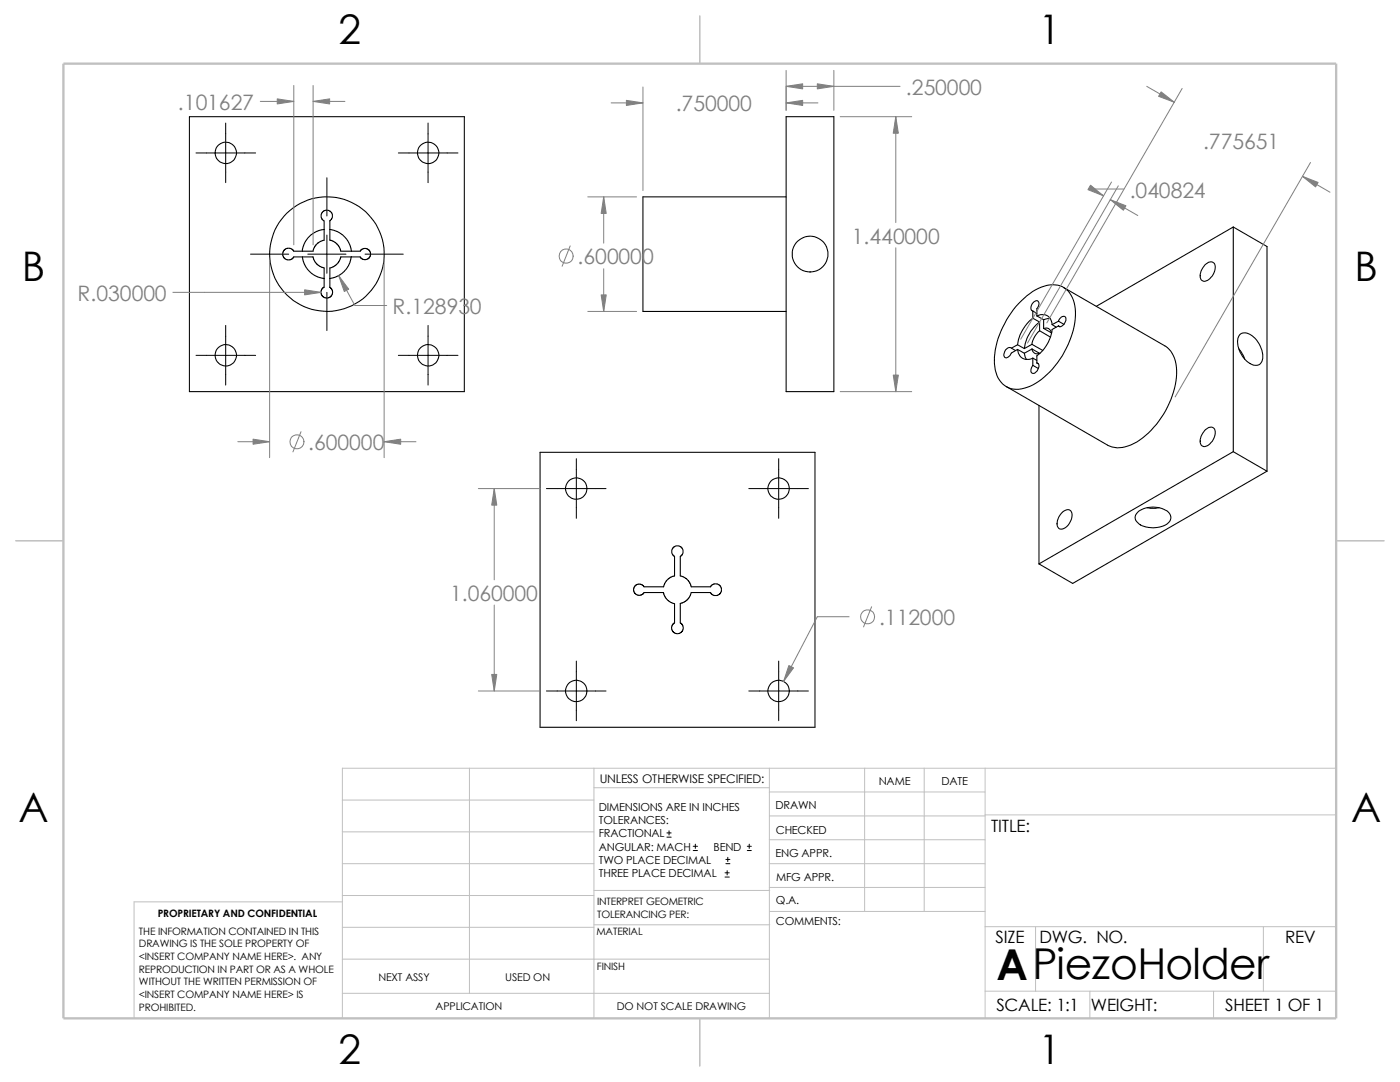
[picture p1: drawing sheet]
<svg xmlns="http://www.w3.org/2000/svg" width="279mm" height="216mm" viewBox="0 0 279 216" stroke-linecap="round" stroke-linejoin="round" font-family="sans-serif">
<g fill="none" stroke="#c0c0c0" stroke-width=".2">
<path d="M68.3 159.6h50.2M93.7 153.3v44.9M118.5 157.2h35M118.5 153.3v49.9M153.5 158h43.1M153.5 153.3v49.9M172.6 153.3v28.6M184.4 153.3v28.6M196.6 153.3v49.9M266.7 153.3h-198.4v49.9M68.3 180h-41.5v23.2M68.3 172.3h50.2"/>
<path d="M68.3 178.7h50.2M68.3 166h50.2M118.5 177.7h35.1M153.5 167.6h43.1M153.5 162.8h43.1M153.5 177.1h43.1M153.5 172.3h43.1M196.6 162.6h70.1M68.3 191.4h85.2M68.3 198.2h85.2M68.3 185h50.2M118.5 184.5h35.1"/>
<path d="M153.6 181.9h43M196.6 184.9h70.1M196.6 197.8h70.1M206.7 184.9v12.9M217.5 197.8v5.4M242.2 197.8v5.4M252.1 184.9v12.9"/>
</g>
<path d="M139.7 3.2v9.5M3.1 107.9h9.6M266.7 107.9h9.5M139.7 203.2v9.5" fill="none" stroke="#c0c0c0" stroke-width=".21"/>
<path d="M12.7 12.7h254v190.5h-254z" fill="none" stroke="#c0c0c0" stroke-width=".47"/>
<g fill="none" stroke="#000" stroke-width=".21">
<path d="M37.8 23.3h54.9v54.8h-54.9zM156.9 39.3h-28.6v22.8h28.6M156.9 23.3h9.5v54.8h-9.5zM56.7 49.9l.6-.4h.6l.5 .3 .2 .3h3.9l.1-.5 .4-.7 .5-.5 1.2-.5-.1-3.8-.4-.4-.1-.9 .5-.7 .9-.1 .4 .1 .4 .7v.7l-.5 .5v3.9l.8 .3 .8 .6 .6 1.3h3.9l.4-.4 .7-.1 .5 .2 .3 .3 .2 .8-.3 .5-.7 .4-.7-.1-.4-.4h-3.9l-.2 .7-.6 .7-.7 .6-.7 .2v3.8l.5 .4 .1 .8-.5 .8-.8 .2-.6-.2-.3-.4-.1-.4 .2-.9 .4-.3v-3.8l-.9-.3-.7-.6-.5-.9-.1-.4h-3.9l-.6 .5h-.8l-.5-.3-.3-.5v-.6zM60.4 51.3l.3 1.4 1 1.4 1.6 1.1 1.4 .4M64.7 45.8l-1.5 .3-1.1 .7-1.2 1.5-.4 1-.2 .8M65.8 45.8l2 .6 1.2 1.1 .8 1.3 .3 1.3M70.1 51.2l-.4 1.5-1 1.4-1 .8-.9 .5-1 .2M212.3 57.4l20.2 11.6a5.9 5.9 0 0 1 2.3 5.6 17.5 17.5 0 0 1-9.1 14.2 5 5 0 0 1-4.7 0l-20.2-11.7M240.5 52.9a1.23 1.23 0 0 1 1.9-.2 2.84 2.84 0 0 1-2.2 3.4 1.33 1.33 0 0 1-.5-2zM246.1 45.3l6.8 3.9v44.8M246.1 45.3v44.8"/>
<path d="M246.1 45.3l-27.3 15.8M201.8 69.5l.8 .4M201.8 69.5a1.18 1.18 0 0 0-1.2 .5 1.18 1.18 0 0 0 .1 1.4l.5-.2 .6-.8 1.3-.7M203.1 69.7a2 2 0 0 0 3 1.8M203.1 68.8l-1.3 .7M203.1 69.7l1.3 .8M203.1 68.8l1.3 .8M203.3 60.6a10.2 10.2 0 0 1 6.8-3.8 4.5 4.5 0 0 1 4.4 4.2 16.3 16.3 0 0 1-3.9 12 11.6 11.6 0 0 1-7.3 4.7 4.5 4.5 0 0 1-4.8-4.5 15.9 15.9 0 0 1 3.3-10.7zM204.4 70.5l.5 1.2M206 69.6a1.06 1.06 0 0 0 1.5 .9M206 69.6l1.5 .9M206 69.6l-1.6 .9"/>
<path d="M206 68.7l2.1 1.2M206 68.7l-1.6 .9M206.1 63.5a8.1 8.1 0 0 0-3 5.3M206.1 62.1v1.4M206.1 71.5v1.4M206.1 72.9l1.1 .6M206.1 71.5l.8 .4M206.1 63.5l1.4 .8M206.1 62.1l.8 .4M206.1 62.1a.89 .89 0 0 1-.1-1.5 .71 .71 0 0 1 .6-.6 .71 .71 0 0 1 .7 .5l-.1 .6-.3 .5v1.4M206.9 63a1.98 1.98 0 0 1 3.1 1.8M206.9 72.4l.2 .1a1.41 1.41 0 0 1-.8 2 .65 .65 0 0 1-.6-.4 .65 .65 0 0 1 .2-.7l.2-.5"/>
<path d="M206.9 72.4l.3 .2M206.9 63l1.4 .8M207.5 64.3v1.7M207.5 70.5v.1M207.5 66l2.1 1.3M207.5 64.3a8.1 8.1 0 0 0-3.1 5.3M207.5 66a4.4 4.4 0 0 0-1.5 2.7M208.3 63.8v1.7M208.3 65.5l1.5 .9M208.3 65.5a1.1 1.1 0 0 1 1.5 .9M209.5 63.5l-1.2 .3M209.8 66.4v.1"/>
<path d="M209.8 66.4h.1M210 64.8l.8 .5M211.2 65l-1.2 .7a7.7 7.7 0 0 1-3.1 5.3v1.4M211.2 64.1l-1.2 .7M211.2 65l.3 .2M211.2 64.1l1.1 .6M211.2 64.1a.95 .95 0 0 1 1.4-.8 1.57 1.57 0 0 1-1.1 1.9l-.3-.2M247.2 69.6l1 1.4 .2 .7M247.5 66.7a2.27 2.27 0 0 1 3 .8 4.8 4.8 0 0 1 1.3 4.6 1.64 1.64 0 0 1-2.6 .2 5 5 0 0 1-2-5.1zM107.8 90.3h54.8v54.8h-54.8zM207.3 80.9v31.6M240.5 85.9a1.23 1.23 0 0 1 1.9-.3 2.84 2.84 0 0 1-2.2 3.5 1.33 1.33 0 0 1-.5-2z"/>
<path d="M246.1 90.1l6.8 3.9M246.1 90.1l-38.8 22.4M252.9 94l-38.8 22.4-6.8-3.9M128.5 117.1l-.4-.4-.3-.2-.9 .3-.5 .7 .3 .9 .5 .3 .6 .1 .5-.2 .2-.4h3.9l.2 .8 .6 .7 .7 .5 .7 .2M135.8 114.9v-3.9l.4-.3 .1-.9-.5-.7-.9-.2-.4 .2-.4 .7v.6l.5 .6v3.9l-.5 .2-.7 .3-.5 .6-.5 1.1h-3.8M135.8 114.9l1.1 .5 .5 .5 .6 1.2h3.8l.2-.3 .4-.3h.7l.7 .5 .2 .9-.3 .6-.6 .3-.9-.1-.4-.5h-3.9l-.1 .5-.5 .8-.7 .6-.8 .3v3.9l.3 .3 .3 .8-.2 .5-.3 .3-.6 .2-.8-.2-.5-.8 .2-.7 .4-.4v-3.9M211.9 102.4a1.18 1.18 0 0 1 1.9-.2 2.82 2.82 0 0 1-2.1 3.4 1.2 1.2 0 0 1-.7-1.7l.3-.7zM227.3 102a5.2 5.2 0 0 1 5.9 .2 1.51 1.51 0 0 1-.6 2.5 5.3 5.3 0 0 1-5.6-.4 1.36 1.36 0 0 1 .3-2.3zM228.9 101.3l.8 .1 1.6-.1"/>
<circle cx="45" cy="30.5" r="2.12"/>
<circle cx="85.4" cy="30.5" r="2.12"/>
<circle cx="65.2" cy="50.7" r="11.4"/>
<circle cx="161.7" cy="50.7" r="3.6"/>
<circle cx="45" cy="70.9" r="2.12"/>
<circle cx="85.4" cy="70.9" r="2.12"/>
<circle cx="115" cy="97.5" r="2.12"/>
<circle cx="155.4" cy="97.5" r="2.12"/>
<circle cx="115" cy="137.9" r="2.12"/>
<circle cx="155.4" cy="137.9" r="2.12"/>
</g>
<g fill="none" stroke="#000" stroke-width=".2">
<path d="M39.1 30.5h11.9M45 24.6v11.8M65.2 35.5v7.6M79.5 30.5h11.9M85.4 24.6v11.8M50 50.7h7.6M61.4 50.7h7.6M65.2 46.9v7.6M65.2 58.3v7.7M72.9 50.7h7.6M39.1 70.9h11.9M45 64.9v11.9"/>
<path d="M79.5 70.9h11.9M85.4 64.9v11.9M109.1 97.5h11.8M115 91.5v11.9M149.4 97.5h11.9M155.4 91.5v11.9M109.1 137.9h11.8M115 131.9v11.9M149.4 137.9h11.9M155.4 131.9v11.9M133.1 167h.8M133.1 166.2h.8"/>
<path d="M133.5 165.8v.8M138.3 169.7h.9M138.3 168.9h.9M138.8 168.4v.9M144.7 175h.8M144.7 174.2h.8M144.9 172.3h.8M144.9 171.5h.8M145.1 173.7v.9M145.2 171.1v.8M149.1 169.7h.8M149.1 168.9h.8"/>
<path d="M149.5 168.4v.9"/>
</g>
<g fill="none" stroke="#808080" stroke-width=".2">
<path d="M58.6 17.1v31.8M62.5 17.1v31.8M128.3 17.4v20.6M156.9 14.1v7.9M156.9 17.2h22.7M166.4 14.1v7.9M228.9 17.2l5.5 3.2M235.9 17.7l-27 46.7M51.9 20.2h6.7M62.5 20.2h6.3M117.3 39.3h9.7M120.5 39.3v9.2"/>
<path d="M122 20.5h6.3M156.9 20.5h6.3M167.7 23.3h14.2M178.8 23.3v21.1M221.6 39.8l5.5 3.2M221.8 36.3l-18.1 31.4M223.2 37.1l-18.1 31.4M224.3 37.7h-6.4l2.3 1.4M259.9 35.2l5.5 3.2M261.5 32.4l-27 46.8M34.5 58.3h29.6M53.8 52v39.3"/>
<path d="M67.6 55l3.2 6h6.4M76.7 52v39.3M113.8 49.1l-1.6 4M120.5 53.6v8.5M178.8 49.4v28.7M117.3 62.1h9.7M167.7 78.1h14.2M47.5 88.1h6.3M60.1 86.1l-1.6 4.1M76.7 88.1h6.3M95.5 97.5h12.3M98.6 97.5v18.2"/>
<path d="M95.5 137.9h12.3M98.6 120.7v17.2M169.5 123.1h-6.4l-6.7 12.9M173.9 121.1l-1.6 4"/>
<circle cx="113" cy="51.1" r="1.41"/>
<circle cx="59.3" cy="88.2" r="1.4"/>
<circle cx="173.1" cy="123.1" r="1.4"/>
</g>
<g fill="#808080" stroke="#808080" stroke-width=".2">
<path d="M98.6 97.5l.5 3.3h-1z"/>
<path d="M98.1 134.6h1l-.5 3.3z"/>
<path d="M157.4 132.8l1 .5-2 2.7z"/>
<path d="M50.5 87.6l3.3 .5-3.3 .5z"/>
<path d="M76.7 88.1l3.3-.5v1z"/>
<path d="M67.6 55l2 2.7-.9 .5z"/>
<path d="M60.8 57.8l3.3 .5-3.3 .5z"/>
<path d="M55.3 19.7l3.3 .5-3.3 .5z"/>
<path d="M62.5 20.2l3.3-.5v1z"/>
<path d="M178.8 23.3l.5 3.3h-1z"/>
<path d="M178.3 74.8h1l-.5 3.3z"/>
<path d="M156.9 20.5l3.3-.5v1z"/>
<path d="M125 20l3.3 .5-3.3 .5z"/>
<path d="M163.1 16.7l3.3 .5-3.3 .5z"/>
<path d="M156.9 17.2l3.3-.5v1z"/>
<path d="M120.5 39.3l.5 3.3h-1z"/>
<path d="M120 58.8h1l-.5 3.3z"/>
<path d="M221.6 39.8l3.1 1.3-.5 .9z"/>
<path d="M217.6 37l2.6 2.1-3.1-1.3z"/>
<path d="M259.9 35.2l3.2 1.2-.5 .9z"/>
<path d="M231.7 18.3l2.7 2.1-3.2-1.2z"/>
</g>
<text font-size="8.5" x="198.8" y="195.5">APiezoHolder</text>
<g font-size="8.1">
<text x="67.6" y="8.8">2</text>
<text x="207.3" y="8.8">1</text>
<text x="4.4" y="56.1">B</text>
<text x="270.3" y="56.1">B</text>
<text x="3.7" y="164.1">A</text>
<text x="269.6" y="164.1">A</text>
<text x="67.6" y="212.3">2</text>
<text x="207.3" y="212.3">1</text>
</g>
<g font-size="4.2" fill="#808080">
<text x="35.5" y="21.9">.101627</text>
<text x="134.9" y="22.2">.750000</text>
<text x="180.8" y="18.9">.250000</text>
<text x="240.1" y="29.8">.775651</text>
<text x="225.5" y="39.4">.040824</text>
<text x="115.3" y="52.7">.600000</text>
<text x="170" y="48.6">1.440000</text>
<text x="15.5" y="60">R.030000</text>
<text x="78.3" y="62.6">R.128930</text>
<text x="61.5" y="89.8">.600000</text>
<text x="89.8" y="119.9">1.060000</text>
<text x="175.4" y="124.7">.112000</text>
</g>
<g font-size="3.4">
<text x="197.8" y="166">TITLE:</text>
<text x="198.7" y="188.1">SIZE</text>
<text x="207.5" y="188.1">DWG. NO.</text>
<text x="256.5" y="188.2">REV</text>
<text x="198.8" y="201.7">SCALE: 1:1</text>
<text x="217.7" y="201.8">WEIGHT:</text>
<text x="244.5" y="201.7">SHEET 1 OF 1</text>
</g>
<text font-size="2.4" x="119.7" y="156.2">UNLESS OTHERWISE SPECIFIED:</text>
<g font-size="2.2">
<text x="119.5" y="161.8">DIMENSIONS ARE IN INCHES</text>
<text x="154.8" y="161.5">DRAWN</text>
<text x="175.4" y="156.7">NAME</text>
<text x="187.9" y="156.7">DATE</text>
<text x="119.5" y="164.4">TOLERANCES:</text>
<text x="119.5" y="167.1">FRACTIONAL</text>
<text x="154.8" y="166.3">CHECKED</text>
<text x="119.5" y="172.4">TWO PLACE DECIMAL</text>
<text x="119.5" y="169.8">ANGULAR: MACH</text>
<text x="142.4" y="169.8">BEND</text>
<text x="154.8" y="171">ENG APPR.</text>
<text x="119.5" y="175">THREE PLACE DECIMAL</text>
<text x="154.9" y="175.7">MFG APPR.</text>
<text x="154.9" y="184.7">COMMENTS:</text>
<text x="154.9" y="180.5">Q.A.</text>
</g>
<g font-size="2.1">
<text x="75.5" y="195.7">NEXT ASSY</text>
<text x="100.8" y="195.7">USED ON</text>
<text x="86.9" y="201.5">APPLICATION</text>
<text x="123.1" y="201.6">DO NOT SCALE DRAWING</text>
</g>
<g font-size="2">
<text x="31.5" y="183">PROPRIETARY AND CONFIDENTIAL</text>
<text x="119.2" y="180.6">INTERPRET GEOMETRIC</text>
<text x="119.2" y="183.1">TOLERANCING PER:</text>
<text x="27.7" y="186.5">THE INFORMATION CONTAINED IN THIS</text>
<text x="27.7" y="189.1">DRAWING IS THE SOLE PROPERTY OF</text>
<text x="27.7" y="191.6">&lt;INSERT COMPANY NAME HERE&gt;. ANY</text>
<text x="119" y="186.6">MATERIAL</text>
<text x="27.7" y="194.1">REPRODUCTION IN PART OR AS A WHOLE</text>
<text x="27.7" y="196.6">WITHOUT THE WRITTEN PERMISSION OF</text>
<text x="119.1" y="193.5">FINISH</text>
<text x="27.7" y="199.1">&lt;INSERT COMPANY NAME HERE&gt; IS</text>
<text x="27.7" y="201.7">PROHIBITED.</text>
</g>
</svg>
